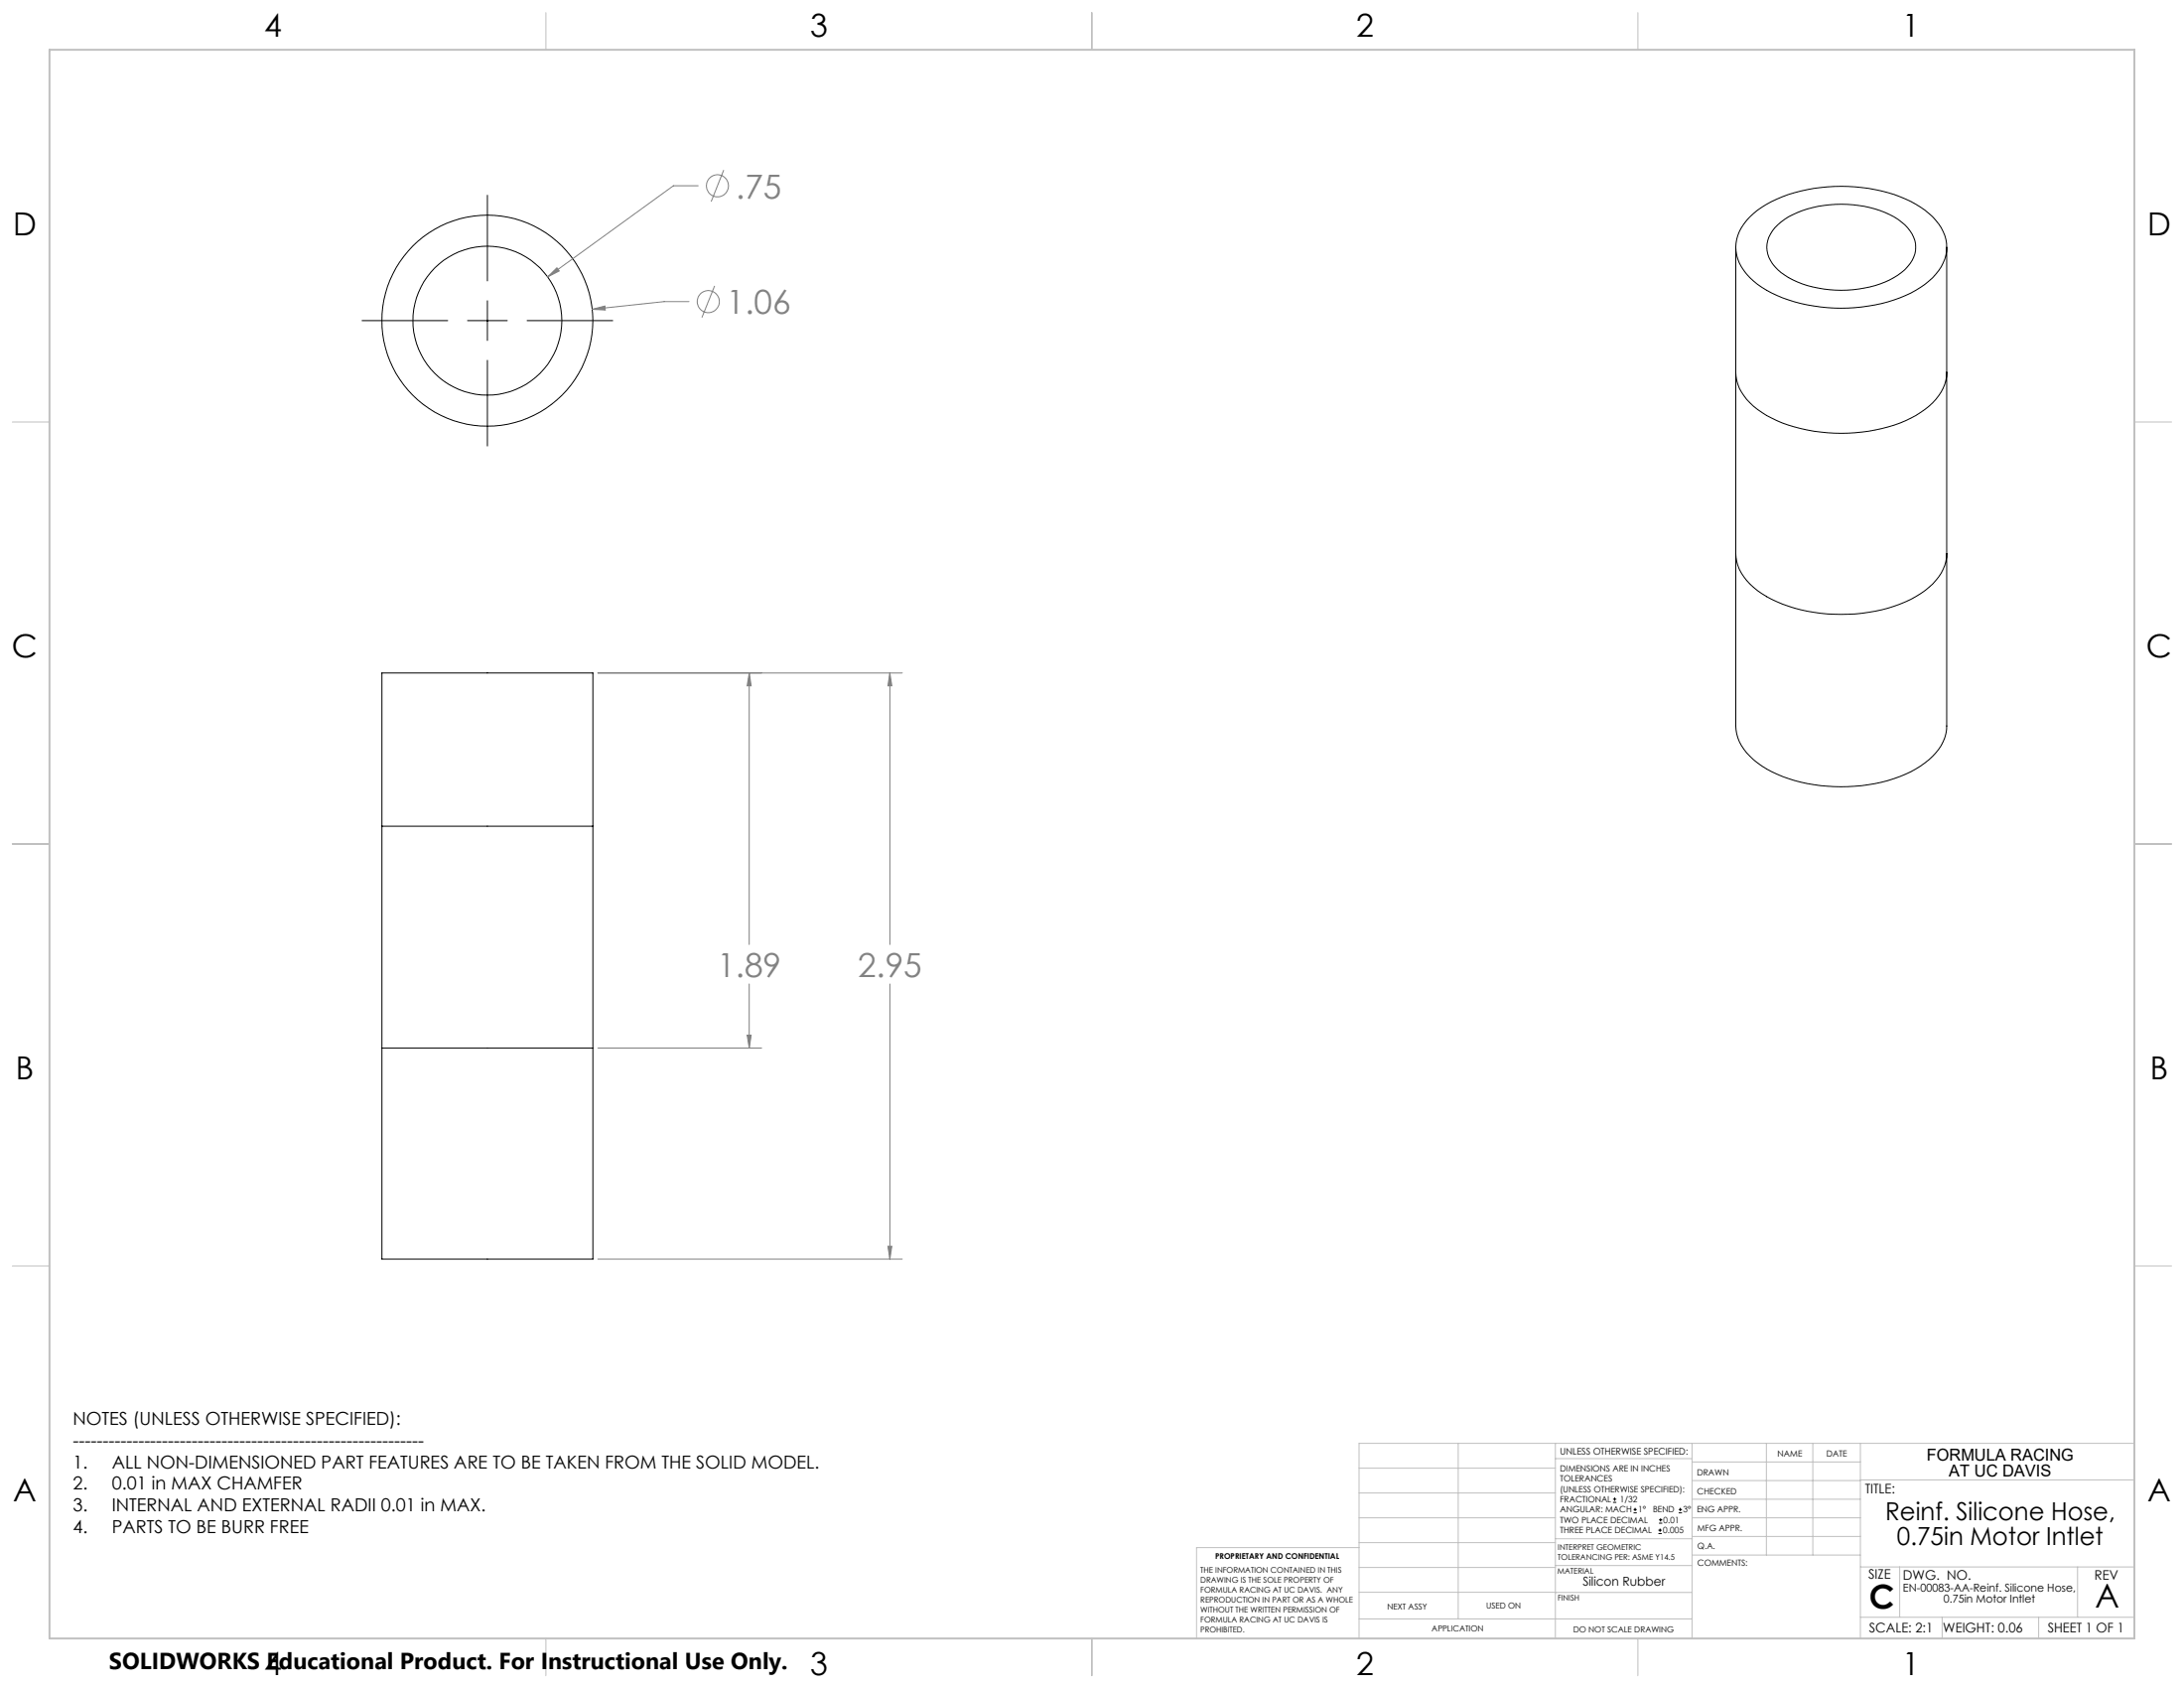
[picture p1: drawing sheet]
<svg xmlns="http://www.w3.org/2000/svg" width="559mm" height="432mm" viewBox="0 0 559 432" stroke-linecap="round" stroke-linejoin="round" font-family="sans-serif">
<g fill="none" stroke="#000" stroke-width=".25">
<path d="M124.7 50v21.9M447.7 55.5a30.9 30.9 0 0 1 18.1-7.5 40.1 40.1 0 0 1 25.6 5 13.4 13.4 0 0 1 6.7 9.2 11.3 11.3 0 0 1-4.6 9.7 34.6 34.6 0 0 1-20.6 6.9 38.2 38.2 0 0 1-23.2-6.1 11.9 11.9 0 0 1-5.5-10.5 11.2 11.2 0 0 1 3.5-6.7zM454.1 58.2a22.4 22.4 0 0 1 15.5-5.9 26.5 26.5 0 0 1 16.9 4.5 7.6 7.6 0 0 1 3.1 9 13.9 13.9 0 0 1-8.6 6.8 30.2 30.2 0 0 1-23.4-1.6 9.2 9.2 0 0 1-5.5-8.6 7.7 7.7 0 0 1 2-4.2zM124.7 76.9v10.2M444.1 63.3v122.4a12.2 12.2 0 0 0 5.6 9.5 36.8 36.8 0 0 0 23.2 6 34.2 34.2 0 0 0 20.6-6.9 11.5 11.5 0 0 0 4.6-8.6v-122.4M92.6 82h21.9M119.6 82h10.2M124.7 92.2v21.9M134.9 82h21.9M444.1 95.2a12.3 12.3 0 0 0 5.6 9.5 37.4 37.4 0 0 0 23.2 6.1 34.2 34.2 0 0 0 20.6-6.9 11.7 11.7 0 0 0 4.6-8.7M444.1 141.6a12.3 12.3 0 0 0 5.6 9.5 37.2 37.2 0 0 0 23.2 6 34.2 34.2 0 0 0 20.6-6.9 11.5 11.5 0 0 0 4.6-8.6M97.7 172.2h54v149.9h-54z"/>
<path d="M97.7 211.3h54M97.7 268.1h54M412.7 384.3h.9M412.7 383.5h.9M413.1 383.1v.8M418 387h.8M418 386.2h.8M418.4 385.7v.9M424.3 392.3h.9M424.3 391.4h.9M424.5 389.6h.8M424.5 388.8h.8"/>
<path d="M424.7 391v.9M424.9 388.4v.8M429.5 387h.9M429.5 386.2h.9M429.9 385.7v.9"/>
<circle cx="124.7" cy="82" r="27"/>
<circle cx="124.7" cy="82" r="19"/>
</g>
<g fill="none" stroke="#808080" stroke-width=".25">
<path d="M178.6 47.5h-6.3l-32.2 23.3M185.2 43.5l-3.2 8.1M140.1 70.8l2.4-2.3 .6 .8zM151.5 79.1l3.3-.8 .1 1zM176.3 77.2h-6.4l-18.4 1.9M182.8 73.1l-3.2 8.1M153 172.2h77.9M191.7 172.2v69.4M191.7 172.2l.5 3.2h-1zM227.7 172.2v69.4M227.7 172.2l.5 3.2h-1zM191.7 251.7v16.4"/>
<path d="M227.7 251.7v70.4M153 268.1h41.9M191.2 264.8h1l-.5 3.3zM227.2 318.8h1l-.5 3.3zM153 322.1h77.9"/>
<circle cx="183.6" cy="47.5" r="2.83"/>
<circle cx="181.2" cy="77.2" r="2.82"/>
</g>
<g fill="none" stroke="#c0c0c0" stroke-width=".25">
<path d="M139.7 3.2v9.5M279.4 3.2v9.5M419.1 3.2v9.5M3.1 107.9h9.6M546.1 107.9h9.5M3.1 215.9h9.6M546.1 215.9h9.5M3.1 323.8h9.6M546.1 323.8h9.5M347.7 375.6h50.3M373.1 369.2v44.9M398 369.2v49.9"/>
<path d="M398 373.1h34.9M432.9 369.2v49.9M432.9 378.7h43.1M432.9 374h43.1M451.9 369.2v28.6M463.8 369.2v28.6M476 369.2v49.9M476 378.6h70.1M546.1 369.2h-198.4v49.9M347.7 394.6h50.3M347.7 388.3h50.3M347.7 381.9h50.3"/>
<path d="M347.7 395.9h-41.6v23.2M398 393.6h35M432.9 383.5h43.1M432.9 388.3h43.1M432.9 393h43.1M433 397.8h43M139.7 419.1v9.6M279.4 419.1v9.6M347.7 414.1h85.2M347.7 401h50.3M347.7 407.3h50.3M398 407.4h34.9"/>
<path d="M398 400.5h35M419.1 419.1v9.6M476 413.7h70.1M476 400.8h70.1M486.1 400.8v12.9M496.9 413.7v5.4M521.6 413.7v5.4M531.6 400.8v12.9"/>
</g>
<path d="M12.7 12.7h533.4v406.4h-533.4z" fill="none" stroke="#c0c0c0" stroke-width=".5"/>
<path d="M191.2 264.8h1l-.5 3.3zM191.7 172.2l.5 3.2h-1zM227.2 318.8h1l-.5 3.3zM227.7 172.2l.5 3.2h-1zM140.1 70.8l3-1.5-.6-.8zM151.5 79.1l3.4 .2-.1-1z" fill="#808080"/>
<g font-size="8.5" fill="#808080">
<text x="188.2" y="50.7">.75</text>
<text x="185.9" y="80.3">1.06</text>
<text x="183.5" y="249.8">1.89</text>
<text x="219.5" y="249.8">2.95</text>
</g>
<g font-size="8.5">
<text x="478.3" y="411.4">C</text>
<text x="536.1" y="411.3">A</text>
</g>
<g font-size="8.1">
<text x="67.6" y="9.3">4</text>
<text x="207.3" y="9.3">3</text>
<text x="347" y="9.3">2</text>
<text x="486.7" y="9.3">1</text>
<text x="3.3" y="60.1">D</text>
<text x="549.4" y="60.1">D</text>
<text x="3" y="168">C</text>
<text x="549.1" y="168">C</text>
<text x="4" y="276">B</text>
<text x="550.1" y="276">B</text>
<text x="3.3" y="383.9">A</text>
<text x="549.4" y="383.9">A</text>
<text x="67.6" y="428.4">4</text>
<text x="207.3" y="428.4">3</text>
<text x="347" y="428.4">2</text>
<text x="486.7" y="428.4">1</text>
</g>
<g font-size="6.3">
<text x="482.4" y="388.8">Reinf. Silicone Hose,</text>
<text x="485.4" y="395.1">0.75in Motor Intlet</text>
</g>
<text font-size="5.9" x="27.9" y="427">SOLIDWORKS Educational Product. For Instructional Use Only.</text>
<g font-size="4.6">
<text x="18.6" y="364.4">NOTES (UNLESS OTHERWISE SPECIFIED):</text>
<text x="18.6" y="370">-----------------------------------------------------------</text>
<text x="18.6" y="375.5">1.</text>
<text x="28.7" y="375.5">ALL NON-DIMENSIONED PART FEATURES ARE TO BE TAKEN FROM THE SOLID MODEL.</text>
<text x="18.6" y="381.1">2.</text>
<text x="28.7" y="381.1">0.01 in MAX CHAMFER</text>
<text x="18.6" y="386.7">3.</text>
<text x="28.7" y="386.7">INTERNAL AND EXTERNAL RADII 0.01 in MAX.</text>
<text x="18.6" y="392.3">4.</text>
<text x="28.7" y="392.3">PARTS TO BE BURR FREE</text>
</g>
<g font-size="4.2">
<text x="493" y="373.5">FORMULA RACING</text>
<text x="498.7" y="377.8">AT UC DAVIS</text>
</g>
<g font-size="3.4">
<text x="477.2" y="381.9">TITLE:</text>
<text x="478.1" y="404">SIZE</text>
<text x="486.9" y="404">DWG. NO.</text>
<text x="535.9" y="404.1">REV</text>
<text x="478.2" y="417.6">SCALE: 2:1</text>
<text x="497.1" y="417.7">WEIGHT: 0.06</text>
<text x="523.9" y="417.6">SHEET 1 OF 1</text>
</g>
<text font-size="3.2" x="405" y="405.7">Silicon Rubber</text>
<g font-size="2.8">
<text x="486.9" y="407.2">EN-00083-AA-Reinf. Silicone Hose,</text>
<text x="497.3" y="410">0.75in Motor Intlet</text>
</g>
<text font-size="2.4" x="399.2" y="372.1">UNLESS OTHERWISE SPECIFIED:</text>
<g font-size="2.2">
<text x="399.2" y="376.4">DIMENSIONS ARE IN INCHES</text>
<text x="434.2" y="377.3">DRAWN</text>
<text x="454.8" y="372.5">NAME</text>
<text x="467.3" y="372.6">DATE</text>
<text x="399.2" y="379">TOLERANCES</text>
<text x="399.2" y="381.7">(UNLESS OTHERWISE SPECIFIED):</text>
<text x="434.3" y="382.2">CHECKED</text>
<text x="399.2" y="389.6">TWO PLACE DECIMAL</text>
<text x="399.2" y="384.3">FRACTIONAL</text>
<text x="399.2" y="387">ANGULAR: MACH</text>
<text x="414.5" y="384.3">1/32</text>
<text x="419.1" y="387">1°</text>
<text x="422.9" y="387">BEND</text>
<text x="425.6" y="389.6">0.01</text>
<text x="430.6" y="387">3°</text>
<text x="434.2" y="386.9">ENG APPR.</text>
<text x="399.2" y="392.3">THREE PLACE DECIMAL</text>
<text x="425.5" y="392.3">0.005</text>
<text x="434.3" y="391.6">MFG APPR.</text>
<text x="434.3" y="396.3">Q.A.</text>
<text x="434.3" y="400.5">COMMENTS:</text>
</g>
<g font-size="2.1">
<text x="354.9" y="411.6">NEXT ASSY</text>
<text x="380.3" y="411.6">USED ON</text>
<text x="366.3" y="417.4">APPLICATION</text>
<text x="402.5" y="417.5">DO NOT SCALE DRAWING</text>
</g>
<g font-size="2">
<text x="310.9" y="398.8">PROPRIETARY AND CONFIDENTIAL</text>
<text x="398.6" y="396.5">INTERPRET GEOMETRIC</text>
<text x="398.6" y="399">TOLERANCING PER: ASME Y14.5</text>
<text x="307.2" y="402.4">THE INFORMATION CONTAINED IN THIS</text>
<text x="307.2" y="404.9">DRAWING IS THE SOLE PROPERTY OF</text>
<text x="307.2" y="407.5">FORMULA RACING AT UC DAVIS. ANY</text>
<text x="398.5" y="402.6">MATERIAL</text>
<text x="307.2" y="410">REPRODUCTION IN PART OR AS A WHOLE</text>
<text x="307.2" y="412.5">WITHOUT THE WRITTEN PERMISSION OF</text>
<text x="398.5" y="409.4">FINISH</text>
<text x="307.2" y="415">FORMULA RACING AT UC DAVIS IS</text>
<text x="307.2" y="417.6">PROHIBITED.</text>
</g>
</svg>
